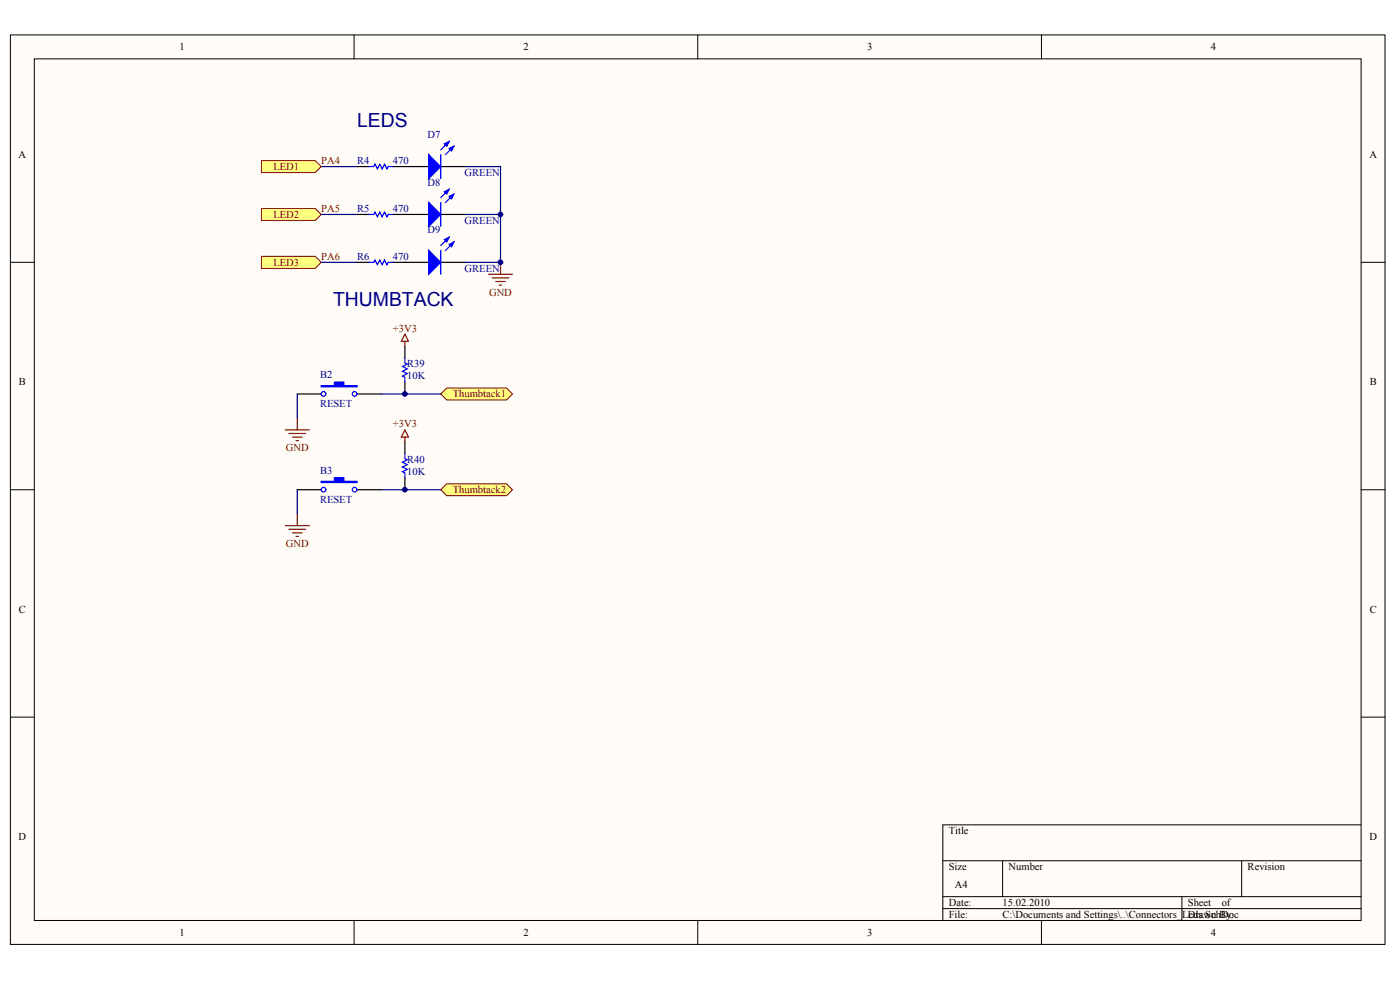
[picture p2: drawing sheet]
<svg xmlns="http://www.w3.org/2000/svg" width="284mm" height="199mm" viewBox="0 0 284 199" stroke-linecap="round" stroke-linejoin="round" font-family="sans-serif">
<g fill="#fffcf8" stroke="#000" stroke-width=".2">
<path d="M2.1 7.1h278.8v184.4h-278.8z"/>
<path d="M7 11.9h269.1v174.8h-269.1z"/>
</g>
<g fill="none" stroke="#000" stroke-width=".2">
<path d="M71.8 7.1v4.8M141.5 7.1v4.8M211.3 7.1v4.8M2.1 53.2h4.9M276.1 53.2h4.9M2.1 99.3h4.9M276.1 99.3h4.9M2.1 145.4h4.9M276.1 145.4h4.9M191.2 174.6h84.9M203.4 174.6v7.3M251.9 174.6v7.3"/>
<path d="M276.1 167.3h-84.9v19.4M71.8 186.7v4.9M141.5 186.7v4.9M191.2 181.9h84.9M191.2 184.3h84.9M211.3 186.7v4.9M239.7 181.9v4.8"/>
</g>
<path d="M65.2 33.8h7.2M94.3 33.8h7.2v19.4h-7.2M65.2 43.5h7.2M65.2 53.2h7.2M94.3 43.5h7.2" fill="none" stroke="#000080" stroke-width=".24"/>
<g fill="#ffff80" stroke="#800000" stroke-width=".2">
<path d="M53 52h10.9l1.3 1.2-1.3 1.2h-10.9z" fill-rule="evenodd"/>
<path d="M53 42.3h10.9l1.3 1.2-1.3 1.2h-10.9z" fill-rule="evenodd"/>
<path d="M53 32.6h10.9l1.3 1.2-1.3 1.2h-10.9z" fill-rule="evenodd"/>
</g>
<g fill="none" stroke="#000" stroke-width=".24">
<path d="M72.4 33.8h2.5M79.7 33.8h7.3M89.4 33.8h4.9M72.4 43.5h2.5M72.4 53.2h2.5M79.7 43.5h7.3M79.7 53.2h7.3M89.4 43.5h4.9M89.4 53.2h4.9M60.3 79.9h4.9M72.4 79.9h4.9M82.1 70.2v2.4"/>
<path d="M82.1 77.5v2.4M60.3 99.3h4.9M72.4 99.3h4.9M82.1 89.6v2.4M82.1 96.9v2.4"/>
</g>
<g fill="none" stroke="#00f" stroke-width=".24">
<path d="M74.9 33.8h.9l.3-.5 .5 1 .4-1 .5 1 .5-1 .5 1 .2-.5h1M89.4 31.4v4.8M91.1 28.7l-1.7 1.7M91.1 38.4l-1.7 1.7M92.1 29.7l-1.7 1.7M92.1 39.4l-1.7 1.7M74.9 43.5h.9l.3-.5 .5 1 .4-1 .5 1 .5-1 .5 1 .2-.5h1M74.9 53.2h.9l.3-.5 .5 1 .4-1 .5 1 .5-1 .5 1 .2-.5h1M89.4 41.1v4.8M89.4 50.8v4.8M91.1 48.1l-1.7 1.7M92.1 49.1l-1.7 1.7"/>
<path d="M82.1 72.6v1l.5 .2-1 .5 1 .5-1 .5 1 .5-1 .5 .5 .2v1M82.1 92v1l.5 .3-1 .4 1 .5-1 .5 1 .5-1 .5 .5 .2v1"/>
<circle cx="65.6" cy="79.9" r=".47"/>
<circle cx="71.9" cy="79.9" r=".47"/>
<circle cx="65.6" cy="99.3" r=".47"/>
<circle cx="71.9" cy="99.3" r=".47"/>
</g>
<g fill="#00f" stroke="#00f" stroke-width=".24">
<path d="M87 31.4l2.4 2.4-2.4 2.4z"/>
<path d="M91.1 30.1l1-.4-.5 .9z"/>
<path d="M90.1 29.2l1-.5-.5 1z"/>
<path d="M87 41.1l2.4 2.4-2.4 2.4z"/>
<path d="M91.1 39.9l1-.5-.5 .9z"/>
<path d="M90.1 38.9l1-.5-.5 1z"/>
<path d="M87 50.8l2.4 2.4-2.4 2.4z"/>
<path d="M91.1 49.6l1-.5-.5 .9z"/>
<path d="M90.1 48.6l1-.5-.5 1z"/>
<path d="M65.2 78.2h2.6v-.7h2v.7h2.6v.3h-7.2z" fill-rule="evenodd"/>
<path d="M65.2 97.6h2.6v-.7h2v.7h2.6v.3h-7.2z" fill-rule="evenodd"/>
</g>
<g fill="none" stroke="#800000" stroke-width=".24">
<path d="M99.1 55.6h4.9M99.8 56.4h3.4M100.6 57.1h1.9M101.3 57.8h.5M101.5 53.2v2.4M82.1 67.8l.8 1.4h-1.5zM82.1 69.2v1M57.9 87.2h4.8M58.6 87.9h3.4M59.3 88.6h2M60.1 89.4h.4M60.3 84.8v2.4"/>
<path d="M82.1 87.2l.8 1.4h-1.5zM82.1 88.6v1M57.9 106.6h4.8M58.6 107.3h3.4M59.3 108.1h2M60.1 108.8h.4M60.3 104.2v2.4"/>
</g>
<path d="M60.3 79.9v4.9M77.3 79.9h12.1M60.3 99.3v4.9M77.3 99.3h12.1" fill="none" stroke="#000080" stroke-width=".24"/>
<g fill="#ffff80" stroke="#800000" stroke-width=".2">
<path d="M90.6 78.7h12.1l1.3 1.2-1.3 1.2h-12.1l-1.2-1.2z" fill-rule="evenodd"/>
<path d="M90.6 98.1h12.1l1.3 1.2-1.3 1.2h-12.1l-1.2-1.2z" fill-rule="evenodd"/>
</g>
<g fill="#000080" stroke="#000080" stroke-width=".2">
<circle cx="82.1" cy="99.3" r=".47"/>
<circle cx="82.1" cy="79.9" r=".47"/>
<circle cx="101.5" cy="53.2" r=".47"/>
<circle cx="101.5" cy="43.5" r=".47"/>
</g>
<g font-size="3.9" fill="#000080">
<text x="72.4" y="25.7">LEDS</text>
<text x="67.6" y="62.1">THUMBTACK</text>
</g>
<g font-size="2.1">
<text x="36.4" y="10.2">1</text>
<text x="106.2" y="10.2">2</text>
<text x="175.9" y="10.2">3</text>
<text x="245.6" y="10.2">4</text>
<text x="3.8" y="32">A</text>
<text x="277.8" y="32">A</text>
<text x="3.8" y="78.2">B</text>
<text x="277.8" y="78.2">B</text>
<text x="3.8" y="124.3">C</text>
<text x="277.8" y="124.3">C</text>
<text x="3.8" y="170.4">D</text>
<text x="192.5" y="169.2">Title</text>
<text x="277.8" y="170.4">D</text>
<text x="192.5" y="176.5">Size</text>
<text x="204.6" y="176.5">Number</text>
<text x="253.1" y="176.5">Revision</text>
<text x="192.5" y="183.8">Date:</text>
<text x="193.7" y="180.1">A4</text>
<text x="203.4" y="183.8">15.02.2010</text>
<text x="241" y="183.8">Sheet</text>
<text x="247.8" y="183.8">of</text>
<text x="36.4" y="189.8">1</text>
<text x="106.2" y="189.8">2</text>
<text x="175.9" y="189.8">3</text>
<text x="192.5" y="186.2">File:</text>
<text x="203.4" y="186.2">C:\Documents and Settings\..\Connectors_</text>
<text x="239.8" y="186.2">Leds.SchDoc</text>
<text x="241" y="186.2">Drawn By:</text>
<text x="245.6" y="189.8">4</text>
</g>
<g font-size="2.1" fill="#000080">
<text x="86.7" y="27.9">D7</text>
<text x="72.4" y="33.3">R4</text>
<text x="79.7" y="33.3">470</text>
<text x="94.3" y="35.7">GREEN</text>
<text x="86.7" y="37.6">D8</text>
<text x="72.4" y="43">R5</text>
<text x="79.7" y="43">470</text>
<text x="86.7" y="47.3">D9</text>
<text x="94.3" y="45.4">GREEN</text>
<text x="72.4" y="52.7">R6</text>
<text x="79.7" y="52.7">470</text>
<text x="94.3" y="55.1">GREEN</text>
<text x="64.9" y="76.7">B2</text>
<text x="82.6" y="74.5">R39</text>
<text x="82.6" y="77">10K</text>
<text x="64.9" y="82.5">RESET</text>
<text x="82.6" y="93.9">R40</text>
<text x="64.9" y="96.1">B3</text>
<text x="64.9" y="102">RESET</text>
<text x="82.6" y="96.4">10K</text>
</g>
<g font-size="2.1" fill="#800000">
<text x="55.5" y="34.5">LED1</text>
<text x="65.2" y="33.3">PA4</text>
<text x="55.5" y="44.2">LED2</text>
<text x="65.2" y="43">PA5</text>
<text x="55.5" y="53.9">LED3</text>
<text x="65.2" y="52.7">PA6</text>
<text x="99.2" y="60">GND</text>
<text x="79.7" y="67.2">+3V3</text>
<text x="91.8" y="80.6">Thumbtack1</text>
<text x="79.7" y="86.7">+3V3</text>
<text x="58" y="91.5">GND</text>
<text x="91.8" y="100">Thumbtack2</text>
<text x="58" y="110.9">GND</text>
</g>
</svg>
